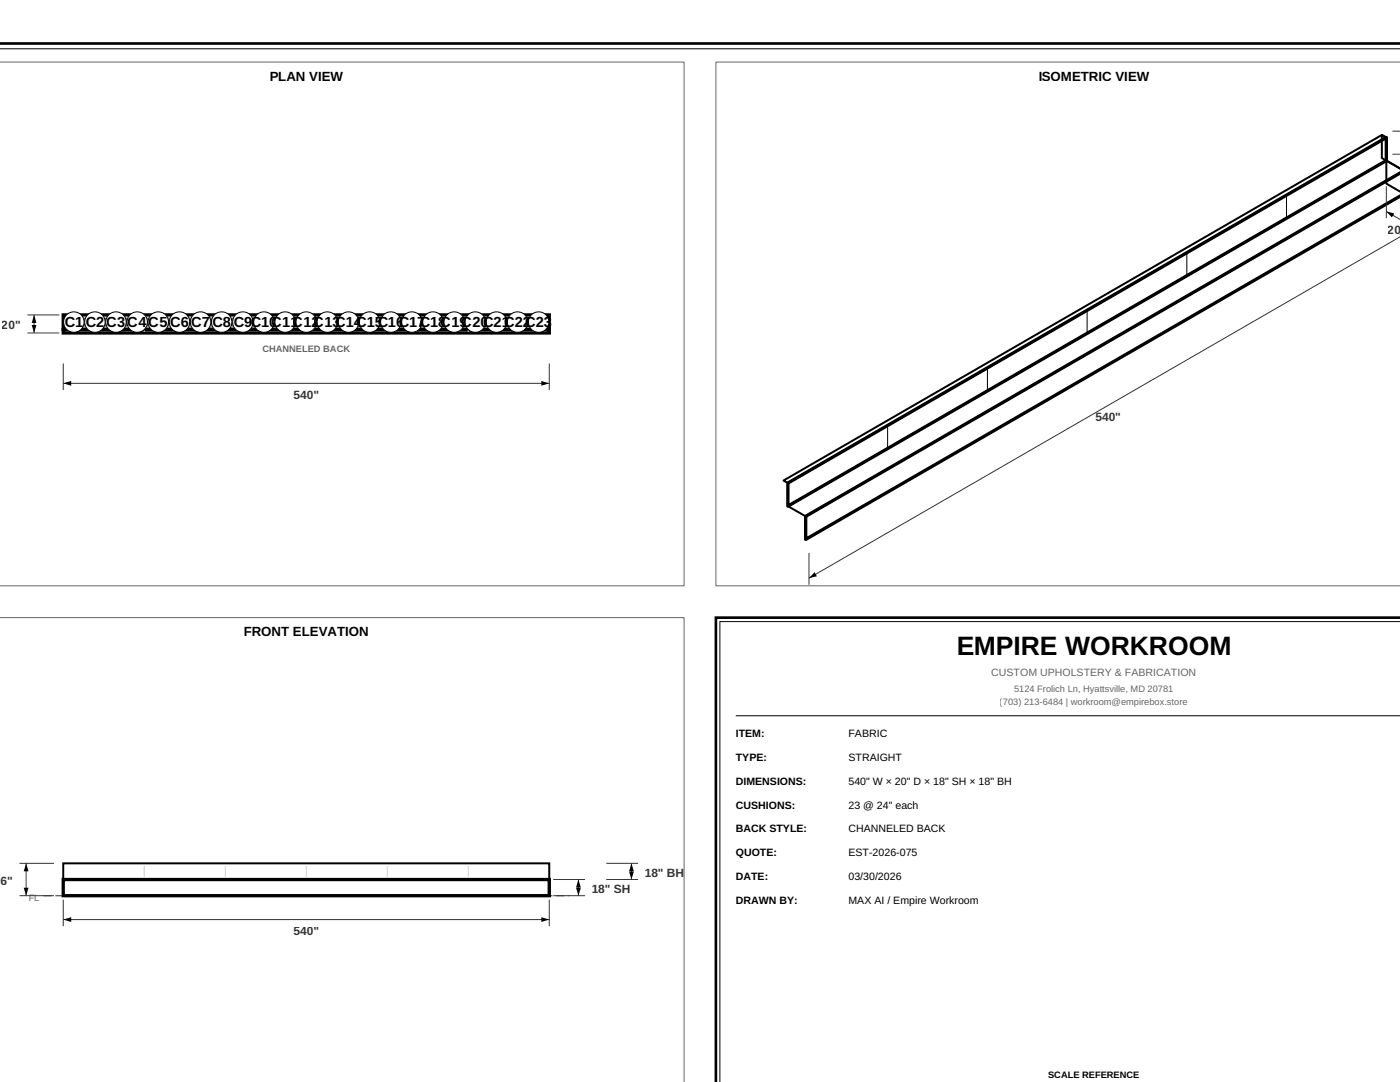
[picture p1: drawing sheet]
<svg xmlns="http://www.w3.org/2000/svg" width="279mm" height="216mm" viewBox="0 0 279 216" stroke-linecap="round" stroke-linejoin="round" font-family="sans-serif">
<path d="M-.1 8.7h279.5" fill="none" stroke="#000" stroke-width=".53"/>
<path d="M-.1 9.7h279.5" fill="none" stroke="#000" stroke-width=".2"/>
<path d="M-.1 12.4h136.6v104.5h-136.6" fill="none" stroke="#666" stroke-width=".2"/>
<path d="M12.6 62.8h97v2.9h-97z" fill="none" stroke="#000" stroke-width=".66" stroke-linecap="butt"/>
<path d="M12.6 65.7h97v.7h-97z" fill="#f0f0f0" stroke="#000" stroke-width=".66" stroke-linecap="butt"/>
<path d="M28.8 65.9v.4zM45 65.9v.4zM61.1 65.9v.4zM77.3 65.9v.4zM93.5 65.9v.4z" fill="#000" stroke="#ccc" stroke-width=".2"/>
<g fill="#000" stroke="#666" stroke-width=".26">
<path d="M16.8 63.4v1.8zM21.1 63.4v1.8zM25.3 63.4v1.8zM29.5 63.4v1.8zM33.7 63.4v1.8zM37.9 63.4v1.8zM42.1 63.4v1.8zM46.4 63.4v1.8zM50.6 63.4v1.8zM54.8 63.4v1.8zM59 63.4v1.8zM63.2 63.4v1.8z"/>
<path d="M67.4 63.4v1.8zM71.6 63.4v1.8zM75.9 63.4v1.8zM80.1 63.4v1.8zM84.3 63.4v1.8zM88.5 63.4v1.8zM92.7 63.4v1.8zM97 63.4v1.8zM101.2 63.4v1.8zM105.4 63.4v1.8z"/>
</g>
<g fill="#fff" stroke="#000" stroke-width=".2">
<circle cx="14.7" cy="64.3" r="2.04"/>
<circle cx="18.9" cy="64.3" r="2.04"/>
<circle cx="23.1" cy="64.3" r="2.04"/>
<circle cx="27.4" cy="64.3" r="2.04"/>
<circle cx="31.6" cy="64.3" r="2.04"/>
<circle cx="35.8" cy="64.3" r="2.04"/>
<circle cx="40" cy="64.3" r="2.04"/>
<circle cx="44.2" cy="64.3" r="2.04"/>
<circle cx="48.5" cy="64.3" r="2.04"/>
<circle cx="52.7" cy="64.3" r="2.04"/>
<circle cx="56.9" cy="64.3" r="2.04"/>
<circle cx="61.1" cy="64.3" r="2.04"/>
<circle cx="65.3" cy="64.3" r="2.04"/>
<circle cx="69.6" cy="64.3" r="2.04"/>
<circle cx="73.8" cy="64.3" r="2.04"/>
<circle cx="78" cy="64.3" r="2.04"/>
<circle cx="82.2" cy="64.3" r="2.04"/>
<circle cx="86.4" cy="64.3" r="2.04"/>
<circle cx="90.6" cy="64.3" r="2.04"/>
<circle cx="94.8" cy="64.3" r="2.04"/>
<circle cx="99.1" cy="64.3" r="2.04"/>
<circle cx="103.3" cy="64.3" r="2.04"/>
<circle cx="107.5" cy="64.3" r="2.04"/>
</g>
<g fill="#000" stroke="#333" stroke-width=".2">
<path d="M276.7 37.2v6.3zM277.9 30.8h1.5zM277.9 26.2h1.5zM276.7 42.2l2.7 2.6zM6.8 62.8v3.6zM5.5 62.8h6.3zM5.5 66.4h6.3zM12.6 72.5v5.3zM12.6 76.5h97zM109.6 72.5v5.3zM161.4 110.3v6.4zM161.4 115.4l118-69z"/>
<path d="M5.2 172.3v6.4zM3.9 178.7h6.9zM3.9 172.3h6.9zM12.6 179.5v5.3zM109.6 179.5v5.3zM110.4 178.7h6.4zM110.4 175.5h6.4zM115.4 175.5v3.2zM121 175.5h6.3zM121 172.3h6.3zM126 172.3v3.2zM12.6 183.5h97z"/>
</g>
<g fill="#000">
<path d="M276.7 42.2l1.6 .4-.5 .8zM279.4 46.4v1.2l-.1-.8zM6.8 62.8l.5 1.6h-1zM6.3 64.8h1l-.5 1.6zM12.6 76.5l1.6-.5v1zM108 76l1.6 .5-1.6 .5zM162.6 114.2l.5 .8-1.7 .4zM5.2 172.3l.5 1.6h-1zM4.7 177.1h1l-.5 1.6zM115.4 175.5l.5 1.6h-.9zM115 177.1h.9l-.5 1.6zM126 172.3l.5 1.6h-1z"/>
<path d="M125.5 173.9h1l-.5 1.6zM12.6 183.5l1.6-.5v1zM108 183l1.6 .5-1.6 .5z"/>
</g>
<path d="M142.9 12.4v104.5h136.5M142.9 12.4h.1M142.9 12.4h136.5M-.1 123.2h136.6v92.7" fill="none" stroke="#666" stroke-width=".2"/>
<path d="M279.4 34.5l-118.6 68.5v4.6l118.6-68.5M157.2 96.4l119.5-69v4.6l-119.5 69zM12.6 175.5h97v3.2h-97z" fill="none" stroke="#000" stroke-width=".66" stroke-linecap="butt"/>
<path d="M275.8 26.9l.9 .5v4.6l-.9-.5zM279.4 34.5l-118.6 68.5-3.6-2 119.5-69 2.7 1.6-2.7-1.6v4.6l2.7 1.7M156.4 95.9l119.4-69 .9 .5-119.5 69zM12.6 172.3h97v3.2h-97z" fill="none" stroke="#000" stroke-width=".4"/>
<path d="M157.2 101l119.5-69z" fill="#000" stroke="#000" stroke-width=".26"/>
<path d="M236.9 50.7v4.1zM256.8 39.2v4.1zM197.1 73.7v4.1zM217 62.2v4.1zM177.1 85.2v4zM146.8 142.8h132.6z" fill="#000" stroke="#000" stroke-width=".2"/>
<path d="M8.7 178.7h104.9z" fill="#000" stroke="#666" stroke-width=".26" stroke-dasharray="1.6 .8" stroke-linecap="butt"/>
<path d="M28.8 172.8v2.2zM45 172.8v2.2zM61.1 172.8v2.2zM77.3 172.8v2.2zM93.5 172.8v2.2z" fill="#000" stroke="#ccc" stroke-width=".2"/>
<path d="M12.6 175.5h97z" fill="#000" stroke="#000" stroke-width=".4"/>
<path d="M279.4 123.2h-136.5v92.7" fill="none" stroke="#000" stroke-width=".53"/>
<path d="M279.4 124h-135.7v91.9" fill="none" stroke="#000" stroke-width=".2"/>
<text font-size="5.3" x="190.8" y="130.7">EMPIRE WORKROOM</text>
<text font-size="2.9" x="12.9" y="65.3">C1C2C3 C4C5 C6C7C8 C9C10C11C12C13C14C15C16C17C18C19C20C21C22C23</text>
<g font-size="2.6">
<text x="53.8" y="16.1">PLAN VIEW</text>
<text x="207.2" y="16.1">ISOMETRIC VIEW</text>
<text x="48.6" y="126.9">FRONT ELEVATION</text>
</g>
<g font-size="2.4" fill="#333">
<text x="277" y="46.6">20</text>
<text x=".4" y="65.7">20&quot;</text>
<text x="58.6" y="79.7">540&quot;</text>
<text x="218.6" y="84.1">540&quot;</text>
<text x=".1" y="176.6">6&quot;</text>
<text x="118.1" y="178.2">18&quot; SH</text>
<text x="128.7" y="174.9">18&quot; BH</text>
<text x="58.6" y="186.7">540&quot;</text>
</g>
<text font-size="2.1" fill="#666" x="197.8" y="134.9">CUSTOM UPHOLSTERY &amp; FABRICATION</text>
<g font-size="2.1">
<text x="146.8" y="147.1">ITEM:</text>
<text x="169.3" y="147.1">FABRIC</text>
<text x="146.8" y="151.8">TYPE:</text>
<text x="169.3" y="151.8">STRAIGHT</text>
<text x="146.8" y="156.6">DIMENSIONS:</text>
<text x="146.8" y="161.3">CUSHIONS:</text>
<text x="169.3" y="156.6">540&quot; W × 20&quot; D × 18&quot; SH × 18&quot; BH</text>
<text x="169.3" y="161.3">23 @ 24&quot; each</text>
<text x="146.8" y="166.1">BACK STYLE:</text>
<text x="169.3" y="166.1">CHANNELED BACK</text>
<text x="146.8" y="170.9">QUOTE:</text>
<text x="169.3" y="170.9">EST-2026-075</text>
<text x="146.8" y="175.6">DATE:</text>
<text x="169.3" y="175.6">03/30/2026</text>
<text x="146.8" y="180.4">DRAWN BY:</text>
<text x="169.3" y="180.4">MAX AI / Empire Workroom</text>
</g>
<g font-size="1.9" fill="#666">
<text x="52.4" y="70.1">CHANNELED BACK</text>
<text x="199.5" y="140.7">(703) 213-6484 | workroom@empirebox.store</text>
<text x="202.4" y="138.1">5124 Frolich Ln, Hyattsville, MD 20781</text>
<text x="5.7" y="179.8">FL</text>
</g>
<text font-size="1.9" x="209.2" y="215.1">SCALE REFERENCE</text>
</svg>
